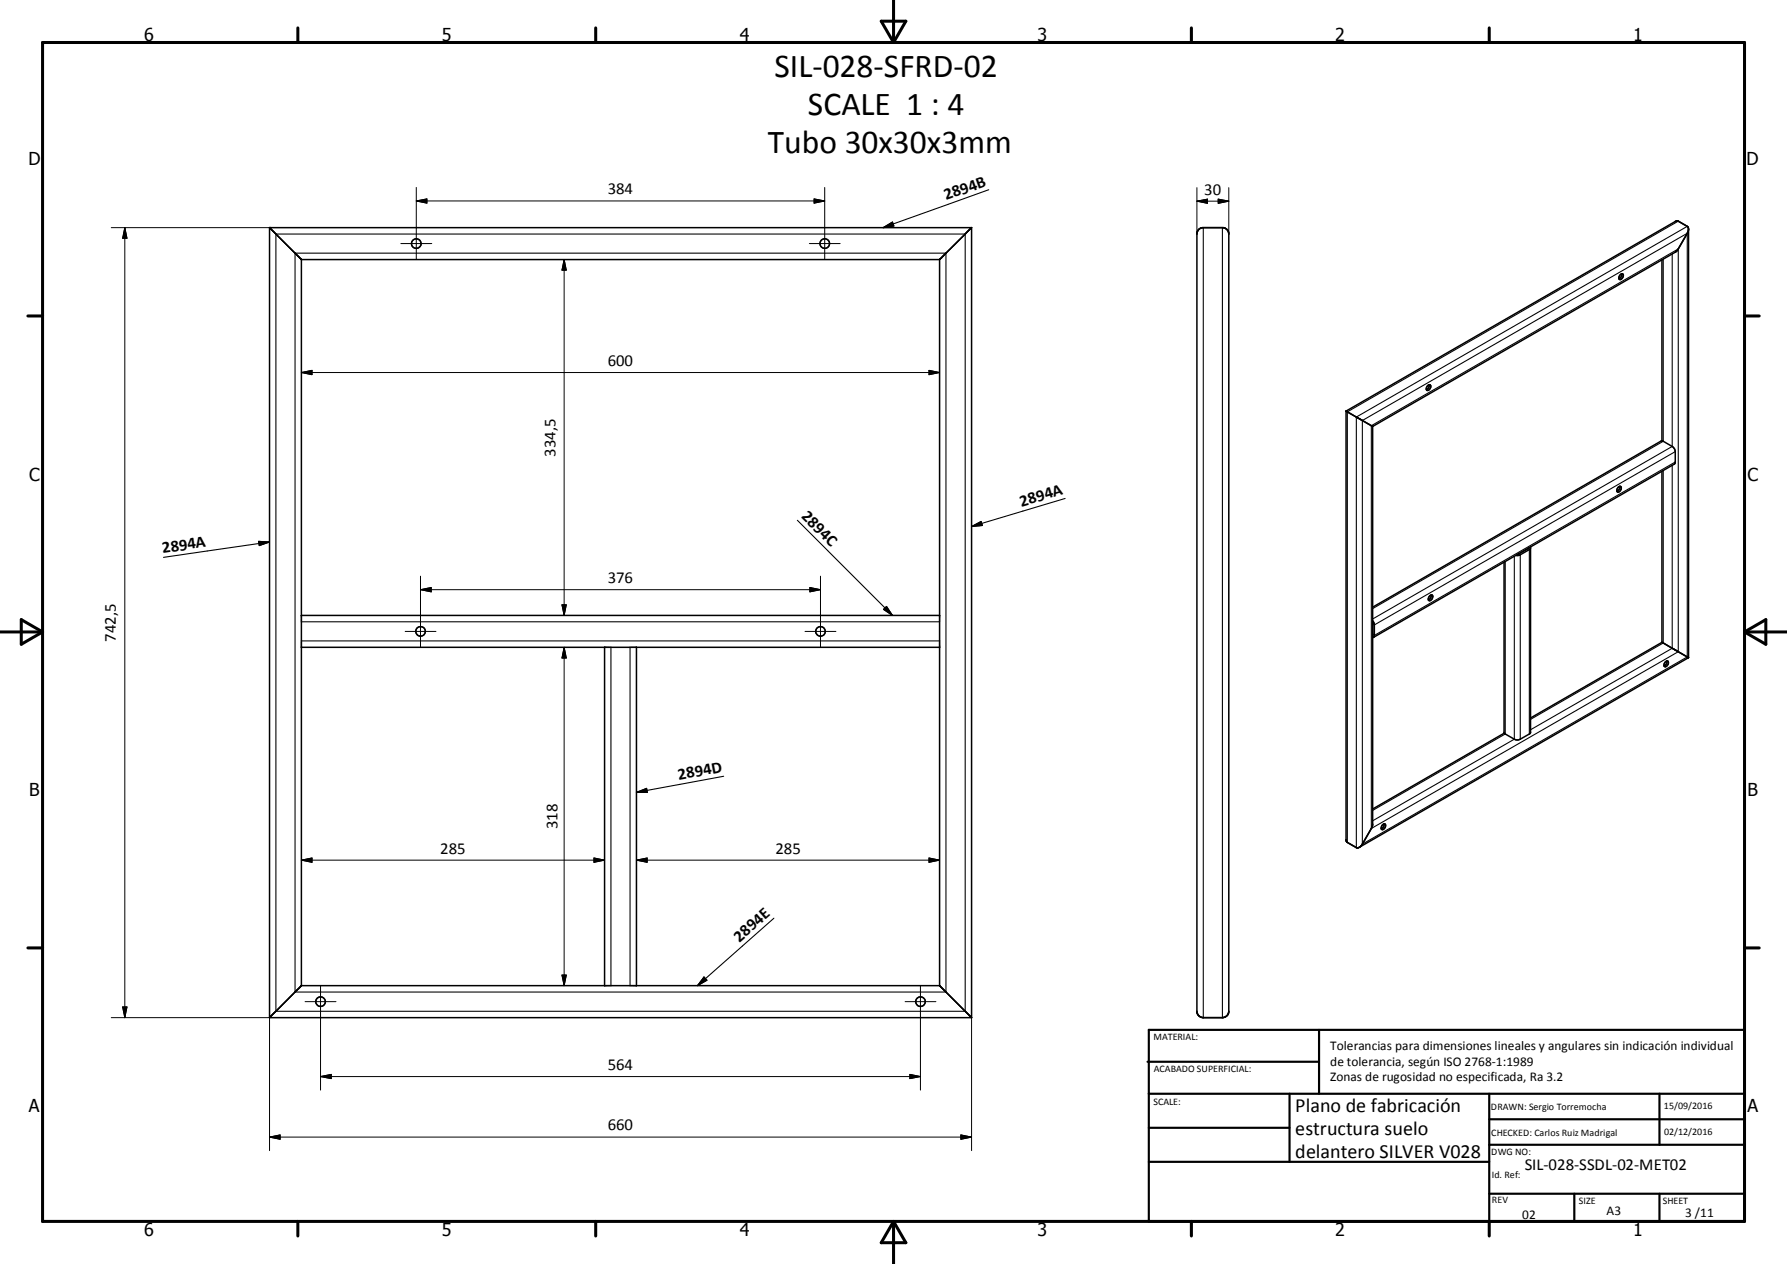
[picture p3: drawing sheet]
<svg xmlns="http://www.w3.org/2000/svg" width="420mm" height="297mm" viewBox="0 0 420 297" stroke-linecap="round" stroke-linejoin="round" font-family="sans-serif">
<g fill="none" stroke="#000" stroke-width=".36">
<path d="M63.4 53.5h165M63.4 53.5l7.4 7.5M63.4 53.5v185.6M228.3 53.5l-7.5 7.5M228.4 53.5v185.6M281.8 53.9l.8-.4h5a1.52 1.52 0 0 1 1.2 1.5v182.6a1.53 1.53 0 0 1-1.5 1.5h-4.5a1.57 1.57 0 0 1-1.5-1.2v-183.2zM396.9 53.9l-.3-.7-2.1-1.2h-.7l-77.4 44.6M396.9 53.9l-.2 .7-2.2 3.9-.7 .8-71.2 40.9M396.9 53.9v100.6M70.8 61v170.6M70.8 61h150M220.8 61v170.6"/>
<path d="M380.8 64.6a.41 .41 0 0 1 .6-.2 .41 .41 0 0 1 .1 .6 .56 .56 0 0 1-.3 .6 .56 .56 0 0 1-.7-.2zM381.2 64.3a1.05 1.05 0 0 1-.7 1.2M390.6 61v42.6M316.4 96.6l6.2 3.6M316.4 96.6v100.7l.3 .7 2.1 1.2 .7-.1M335.6 90.6a.45 .45 0 0 1 .7 0 .45 .45 0 0 1-.2 .7 .46 .46 0 0 1-.4 .4 .46 .46 0 0 1-.5-.4zM335.9 90.4a1.05 1.05 0 0 1-.6 1.1M322.6 100.2v93.5l-.3 1-2.1 3.7-.7 .7M380.4 114.5a.46 .46 0 0 1 .7-.1 .46 .46 0 0 1-.1 .7 .47 .47 0 0 1-.5 .5 .47 .47 0 0 1-.5-.4zM380.7 114.3a1.05 1.05 0 0 1-.7 1.1M390.6 110.7v40.2M390.7 103.6l2.4 1.3 .5 .6 .2 .6v2.5l-.2 .4-70.8 40.8"/>
<path d="M390.7 103.6l-68.1 39.1M336.4 139.8l-.1 .7-.6 .4M353.5 132.1l.1 40.2M359.2 128.8l-2.5 1.4M359.7 128.5v43.7l-2.4 1.5-.5 .2-.9-.2-2.3-1.4M359.7 128.8l-.2 .3-2.3 1.4h-.9M70.8 144.6h150M70.8 152.1h150M142.1 152.1v79.5M149.6 152.1v79.5M322.6 146.4l.1 .1M322.6 145.9l.4 .9v2.7l-.4 .3"/>
<path d="M322.7 149.2l-.1 .1M336 140a.42 .42 0 0 1 .6-.2 .42 .42 0 0 1 .1 .7 .57 .57 0 0 1-.3 .5 .57 .57 0 0 1-.7-.1zM390.6 150.9h.1M390.6 150.9l-30.9 17.8M390.7 150.9l6.2 3.6M391.4 155.6a.42 .42 0 0 1 .7-.2 .42 .42 0 0 1 0 .6 .57 .57 0 0 1-.3 .6 .57 .57 0 0 1-.7-.2zM391.8 155.3a1.05 1.05 0 0 1-.7 1.2M396.9 154.5h.1M396.9 154.5l-77.4 44.6M353.6 172.3l-31 17.8M324.9 193.8a.42 .42 0 0 1 .7-.2 .42 .42 0 0 1 0 .7l-.3 .5a.42 .42 0 0 1-.6 0 .42 .42 0 0 1 0-.6zM325.3 193.6a1.13 1.13 0 0 1-.6 1.1"/>
<path d="M63.4 239.1h165M70.8 231.6h150M70.8 231.6l-7.4 7.5M220.8 231.6l7.5 7.5M228.3 239.1h.1"/>
<circle cx="97.8" cy="57.2" r="1.12"/>
<circle cx="193.9" cy="57.2" r="1.13"/>
<circle cx="98.8" cy="148.4" r="1.13"/>
<circle cx="192.9" cy="148.4" r="1.12"/>
<circle cx="75.4" cy="235.4" r="1.13"/>
<circle cx="216.4" cy="235.4" r="1.12"/>
</g>
<g fill="none" stroke="#000" stroke-width=".25">
<path d="M64.8 55h162.1v182.6h-162.1zM69.3 59.5h153v173.6h-153zM207.6 53.5l2.2-1.3 .3 .9zM232.4 44.6l-24.8 8.9M282.8 53.5v185.6M287.3 53.5v185.6M393.1 59.7v45.2l-70.5 40.5M394.5 52l-77.8 44.8v101.2M396.6 53.2l-77.8 44.8v101.2M390.9 60.9v42.8l-68.3 39.3M320.2 98.8l76.4-44v99.6l-76.4 44zM250.4 117.1l-22 6.6"/>
<path d="M322.3 100l72.2-41.5v94.6l-72.2 41.6zM390.9 110.5v40.6l-31.2 17.9M393.1 109.3v43l-33.4 19.2M393.8 106.1l-70.8 40.7M393.8 108.6l-70.8 40.7M60.8 127.2l2.6 .2-2.5 .8zM63.4 127.4l-25 3.6M187.4 122.3l22.4 22.3M228.4 123.7l2.2-1.2 .3 1zM353.8 131.9v40.6l-31.2 17.9M355.9 130.7v43l-33.3 19.2M357 130.1v.1"/>
<path d="M357.3 130.4v43.3M359.1 128.9h.1M359.5 129.1v43.4M70.8 146.1h150M70.8 150.6h150M143.6 152.1v79.5M148.1 152.1v79.5M207.7 143.2l.7-.7 1.4 2.1zM322.7 149.1h-.1M322.7 146.6l-.1 .1M149.6 186.2l2.4-.9 .2 .9zM170.1 182.4l-20.5 3.8"/>
<path d="M181.9 215.8l-18 15.8M165.5 229.6l.7 .7-2.3 1.3z"/>
</g>
<circle cx="63.4" cy="53.5" r=".18" fill="#000"/>
<g fill="none" stroke="#000" stroke-width=".71">
<path d="M10 10h400v277h-400zM70 6.6v3.4M140 6.6v3.4M207.1 5h5.8l-2.9 5zM210 0v10M280 6.6v3.4M350 6.6v3.4M6.6 74.2h3.4M410 74.2h3.5M0 148.5h10M5 145.6l5 2.9-5 2.9zM410 148.5h10.1"/>
<path d="M410 148.5l5.1-2.9v5.8zM6.6 222.7h3.4M410 222.7h3.5M70 287v3.4M140 287v3.4M210 287v10M210 287l2.9 5h-5.8zM280 287v3.4M350 287v3.4"/>
</g>
<g fill="none" stroke="#000" stroke-width=".51">
<path d="M269.7 249.5h40.3M270 242h140v45h-140zM270 257h140M303.1 257v16M310 242v15M350 257v30M390.1 257v12M270 265h33.1M270 273h80M350 269h60M350 263h60M350 280.5h60"/>
<path d="M370 280.5v6.5M390.1 280.5v6.5"/>
</g>
<g fill="none" stroke="#000" stroke-width=".24">
<path d="M26.2 53.5h37.2M29.3 53.5v185.6M29.3 53.5l.5 2.5h-1zM94.2 57.2h7.3M97.8 47.2h96M97.8 44v16.9M97.8 47.2l2.5-.5v1zM190.2 57.2h7.3M191.4 46.7l2.4 .5-2.4 .5zM193.8 44v16.9M281.3 47.3h7.5M281.3 47.3l2.5-.5v1z"/>
<path d="M281.3 44.1v10.9M286.3 46.8l2.5 .5-2.5 .5zM288.8 44.1v10.9M132.6 61v83.6M132.6 61l.5 2.5h-1zM70.8 87.5l2.5-.5v1zM70.8 87.5h150M218.4 87l2.4 .5-2.4 .5zM98.8 135.4v16.6M98.8 138.6h94.1M98.8 138.6l2.6-.5v1zM190.4 138.1l2.5 .5-2.5 .5z"/>
<path d="M192.9 135.4v16.6M95.2 148.4h7.3M132.1 142.1h1l-.5 2.5zM132.6 152.1v79.5M132.6 152.1l.5 2.5h-1zM189.2 148.4h7.3M70.8 202.1h71.3M70.8 202.1l2.5-.5v1zM139.6 201.6l2.5 .5-2.5 .5zM149.6 202.1h71.2M149.6 202.1l2.5-.5v1zM218.4 201.6l2.4 .5-2.4 .5z"/>
<path d="M26.2 239.1h37.2v31.3M28.8 236.6h1l-.5 2.5zM71.7 235.4h7.3M75.3 231.7v24.4M132.1 229.1h1l-.5 2.5zM212.7 235.4h7.3M216.3 231.7v24.4M228.4 239.1v31.3M75.3 253h141M75.3 253l2.6-.5v.9zM213.9 252.5l2.4 .5-2.4 .4zM63.4 267.2h165"/>
<path d="M63.4 267.2l2.4-.5v1zM225.9 266.7l2.5 .5-2.5 .5z"/>
</g>
<g fill="#000" stroke="#000" stroke-width=".24">
<path d="M29.3 53.5l.5 2.5h-1zM97.8 47.2l2.5-.5v1zM191.4 46.7l2.4 .5-2.4 .5zM281.3 47.3l2.5-.5v1zM286.3 46.8l2.5 .5-2.5 .5zM132.6 61l.5 2.5h-1zM70.8 87.5l2.5-.5v1zM218.4 87l2.4 .5-2.4 .5zM98.8 138.6l2.6-.5v1zM190.4 138.1l2.5 .5-2.5 .5zM132.1 142.1h1l-.5 2.5zM132.6 152.1l.5 2.5h-1z"/>
<path d="M70.8 202.1l2.5-.5v1zM139.6 201.6l2.5 .5-2.5 .5zM149.6 202.1l2.5-.5v1zM218.4 201.6l2.4 .5-2.4 .5zM28.8 236.6h1l-.5 2.5zM132.1 229.1h1l-.5 2.5zM75.3 253l2.6-.5v.9zM213.9 252.5l2.4 .5-2.4 .4zM63.4 267.2l2.4-.5v1zM225.9 266.7l2.5 .5-2.5 .5z"/>
</g>
<path d="M207.6 53.5l2.2-1.3 .3 .9zM60.8 127.2l2.6 .2-2.5 .8zM228.4 123.7l2.2-1.2 .3 1zM207.7 143.2l.7-.7 1.4 2.1zM149.6 186.2l2.4-.9 .2 .9zM165.5 229.6l.7 .7-2.3 1.3z" fill="#000" stroke="#000" stroke-width=".25"/>
<g font-size="7.9">
<text x="182" y="18.1">SIL-028-SFRD-02</text>
<text x="189.9" y="27.1">SCALE 1 : 4</text>
<text x="180.5" y="36.1">Tubo 30x30x3mm</text>
</g>
<g font-size="4.7">
<text x="304.5" y="261.2">Plano de fabricación</text>
<text x="304.5" y="266.6">estructura suelo</text>
<text x="304.5" y="272">delantero SILVER V028</text>
</g>
<g font-size="4.2">
<text x="33.9" y="9.6">6</text>
<text x="103.9" y="9.6">5</text>
<text x="173.9" y="9.6">4</text>
<text x="243.8" y="9.6">3</text>
<text x="313.9" y="9.6">2</text>
<text x="383.9" y="9.6">1</text>
<text x="6.7" y="38.7">D</text>
<text x="410.5" y="38.7">D</text>
<text x="6.9" y="112.9">C</text>
<text x="410.7" y="112.9">C</text>
<text x="6.9" y="187.1">B</text>
<text x="410.7" y="187.1">B</text>
<text x="6.8" y="261.4">A</text>
<text x="410.7" y="261.4">A</text>
<text x="33.9" y="290.4">6</text>
<text x="103.9" y="290.4">5</text>
<text x="173.9" y="290.4">4</text>
<text x="243.8" y="290.4">3</text>
<text x="313.9" y="290.4">2</text>
<text x="383.9" y="290.4">1</text>
</g>
<g font-size="3.9">
<text x="142.8" y="45.6">384</text>
<text x="222.4" y="47.1" transform="rotate(-20 222.4 47.1)">2894B</text>
<text x="283" y="45.7">30</text>
<text x="142.8" y="86">600</text>
<text x="130.6" y="107.3" transform="rotate(-90 130.6 107.3)">334,5</text>
<text x="240.1" y="119" transform="rotate(-17 240.1 119)">2894A</text>
<text x="188.2" y="121.5" transform="rotate(45 188.2 121.5)">2894C</text>
<text x="38.3" y="130" transform="rotate(-8 38.3 130)">2894A</text>
<text x="142.8" y="137">376</text>
<text x="27.3" y="150.8" transform="rotate(-90 27.3 150.8)">742,5</text>
<text x="159.6" y="183.2" transform="rotate(-10 159.6 183.2)">2894D</text>
<text x="131.1" y="194.8" transform="rotate(-90 131.1 194.8)">318</text>
<text x="103.5" y="200.6">285</text>
<text x="182.3" y="200.6">285</text>
<text x="173.8" y="221.5" transform="rotate(-41 173.8 221.5)">2894E</text>
<text x="142.8" y="251.4">564</text>
<text x="142.8" y="265.6">660</text>
<text x="358.4" y="274.9">SIL-028-SSDL-02-MET02</text>
</g>
<g font-size="3.1">
<text x="312.7" y="246.8">Tolerancias para dimensiones lineales y angulares sin indicación individual</text>
<text x="312.7" y="250.4">de tolerancia, según ISO 2768-1:1989</text>
<text x="312.7" y="254">Zonas de rugosidad no especificada, Ra 3.2</text>
<text x="357.8" y="286.5">02</text>
<text x="377.6" y="285.6">A3</text>
<text x="396.1" y="285.9">3 /11</text>
</g>
<g font-size="2.4">
<text x="271.1" y="244.4">MATERIAL:</text>
<text x="271.2" y="252">ACABADO SUPERFICIAL:</text>
<text x="271.1" y="259.7">SCALE:</text>
<text x="350.4" y="260.8">DRAWN: Sergio Torremocha</text>
<text x="391.1" y="260.6">15/09/2016</text>
<text x="350.5" y="266.9">CHECKED: Carlos Ruiz Madrigal</text>
<text x="391.2" y="266.7">02/12/2016</text>
<text x="350.5" y="271.4">DWG NO:</text>
<text x="350.7" y="276.9">Id. Ref:</text>
<text x="350.7" y="282.8">REV</text>
<text x="371.1" y="282.9">SIZE</text>
<text x="390.8" y="283">SHEET</text>
</g>
</svg>
